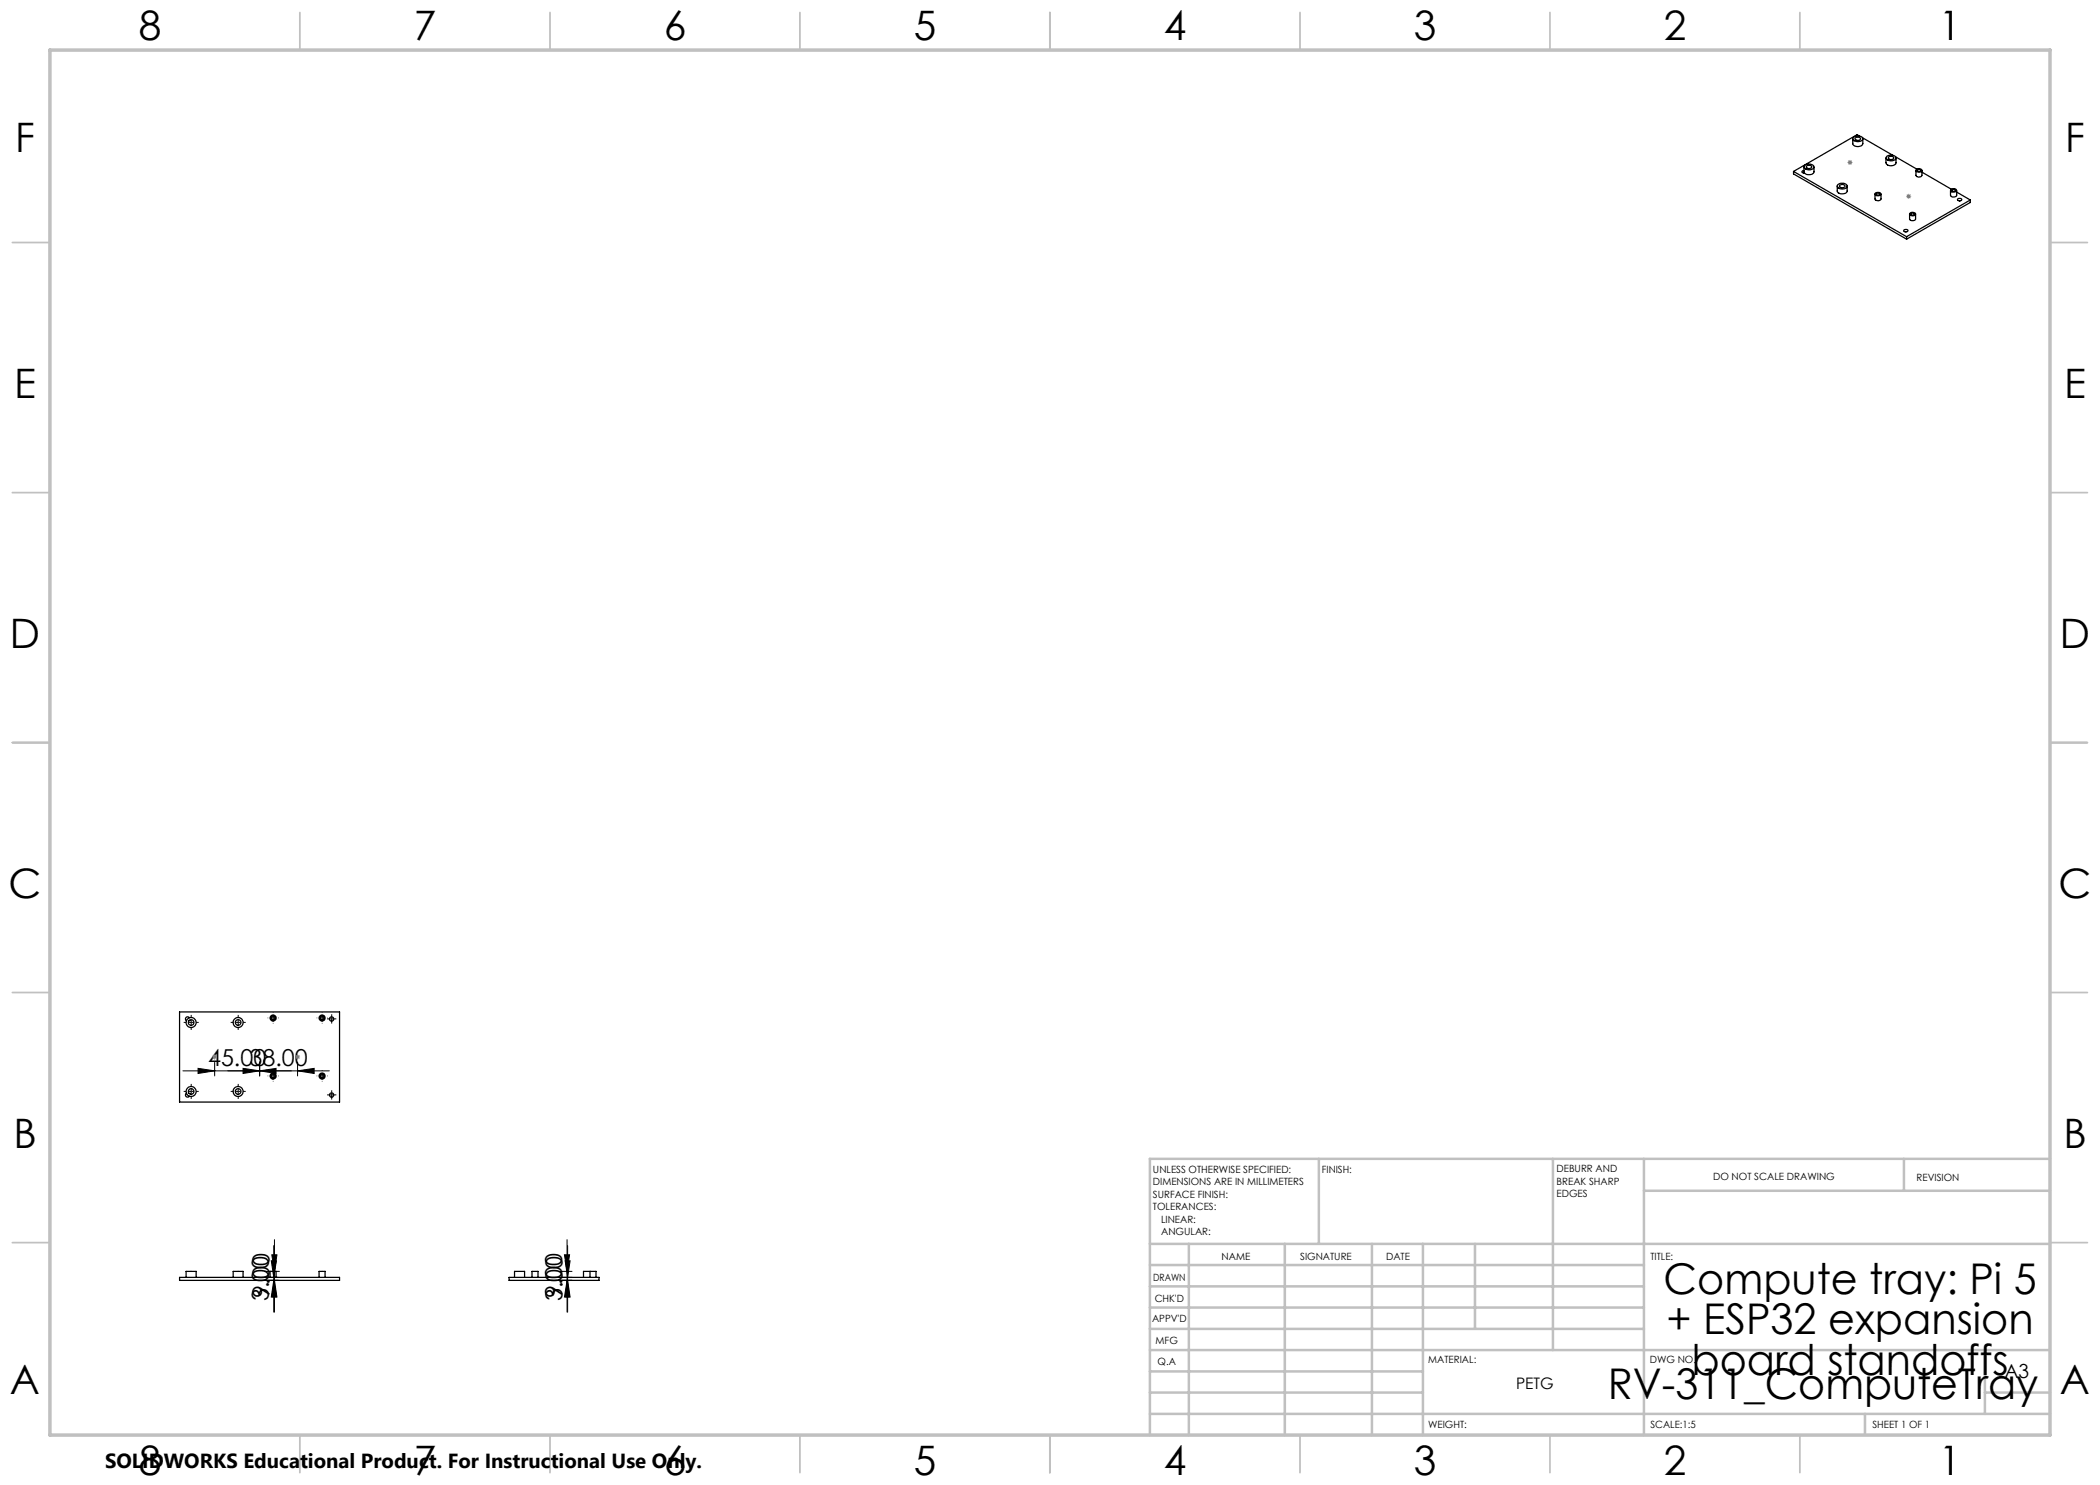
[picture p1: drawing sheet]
<svg xmlns="http://www.w3.org/2000/svg" width="420mm" height="297mm" viewBox="0 0 420 297" stroke-linecap="round" stroke-linejoin="round" font-family="sans-serif">
<g fill="none" stroke="#000" stroke-width=".25">
<path d="M358.7 34.3l22.6 13M358.7 34.3v.5l22.6 13M360.8 34.6h.1M360.8 34.1a.28 .28 0 0 0-.4 .3 .28 .28 0 0 0 .4 .2h.1M360.8 33.4l.1 1.2M361 33a1.17 1.17 0 0 1 1.8 .4 1.18 1.18 0 0 1-2 0zM361.3 33.2l.4-.1a.39 .39 0 0 1 .5 0 .39 .39 0 0 1 .1 .5l-.5 .1a.38 .38 0 0 1-.4 0 .38 .38 0 0 1-.1-.5zM362.8 33.4v1a1.2 1.2 0 0 1-1.9 .2M367.5 37.2v1a1.15 1.15 0 0 0 1.9 0v-1M367.6 36.9a1.18 1.18 0 0 1 1.8 .4 1.15 1.15 0 0 1-1.9-.1zM368 37l.6-.1a.35 .35 0 0 1 .4 .4 .35 .35 0 0 1-.5 .2h-.1a.32 .32 0 0 1-.4-.1 .32 .32 0 0 1 0-.4zM370.6 27.8v.9a1.18 1.18 0 0 0 2 0v-.9"/>
<path d="M370.7 27.5a1.29 1.29 0 0 1 1.9 .2 1.14 1.14 0 0 1-2 0zM371.1 27.6l.5-.2a.33 .33 0 0 1 .4 .1 .33 .33 0 0 1-.1 .5l-.4 .1a.36 .36 0 0 1-.4-.1 .36 .36 0 0 1 0-.4zM371.9 27.2l-.5-.3-12.7 7.4M372.5 27.5l6 3.5M375 38.8v1a.69 .69 0 0 0 1.2 0v-1M375 38.7l.6-.2a.39 .39 0 0 1 .6 .3 .39 .39 0 0 1-.6 .4h-.1a.37 .37 0 0 1-.4-.1 .37 .37 0 0 1-.1-.4zM375.3 38.7l.2-.1a.26 .26 0 0 1 .3 0 .26 .26 0 0 1 .1 .3l-.2 .1a.27 .27 0 0 1-.3 0 .27 .27 0 0 1-.1-.3zM377.2 31.6v1a1.14 1.14 0 0 0 2 0v-1M377.4 31.2a1.17 1.17 0 0 1 1.8 .4 1.18 1.18 0 0 1-2 0zM377.7 31.4l.4-.1a.39 .39 0 0 1 .5 0 .39 .39 0 0 1 .1 .5l-.5 .1a.37 .37 0 0 1-.4 0 .37 .37 0 0 1-.1-.5zM379.2 31.4l4.2 2.4M383.2 34.1v1l.4 .3a.62 .62 0 0 0 .8-.3v-1"/>
<path d="M383.3 33.9l.5-.2a.39 .39 0 0 1 .4 .1 .39 .39 0 0 1 0 .5l-.5 .1a.34 .34 0 0 1-.4-.1 .34 .34 0 0 1 0-.4zM383.4 34l.3-.1a.26 .26 0 0 1 .3 0 .26 .26 0 0 1 .1 .3l-.5 .1zM384.4 34.4l5.9 3.4M390.1 38.1v.9a.72 .72 0 0 0 1.2 0v-.9M390.2 37.9l.5-.2a.39 .39 0 0 1 .6 .3 .39 .39 0 0 1-.6 .4 .4 .4 0 0 1-.4 0 .4 .4 0 0 1-.1-.5zM390.4 38l.3-.1a.26 .26 0 0 1 .3 0 .26 .26 0 0 1 .1 .3h-.2a.29 .29 0 0 1-.4 .1 .29 .29 0 0 1-.1-.3zM391.3 38.4l2.8 1.6M391.6 39.8l.3-.1a.3 .3 0 0 1 .5 .2 .3 .3 0 0 1-.5 .3 .27 .27 0 0 1-.3-.1 .27 .27 0 0 1 0-.3zM380.8 46l.3-.1a.29 .29 0 0 1 .5 .2 .29 .29 0 0 1-.4 .3 .29 .29 0 0 1-.4-.1 .29 .29 0 0 1 0-.3zM381.1 46.4h.1M381.3 47.3v.5M381.9 42.8v1l.4 .3 .7-.1 .1-1.2"/>
<path d="M382 42.6l.6-.1a.38 .38 0 0 1 .5 .4 .38 .38 0 0 1-.5 .3 .42 .42 0 0 1-.5-.1 .42 .42 0 0 1-.1-.5zM382.3 42.6h.1a.27 .27 0 0 1 .4 0 .27 .27 0 0 1 0 .4 .27 .27 0 0 1-.4 0 .21 .21 0 0 1-.2-.1 .21 .21 0 0 1 .1-.3zM391.9 40.2h.1M394.1 40l-12.8 7.3M394.1 40v.5l-12.8 7.3M35.9 202.4h32v18h-32zM37.3 218.6a.43 .43 0 0 0-.1 .7 .43 .43 0 0 0 .7-.1M37.8 204.1h.1M37.8 218.7h.1M37.9 203.5a.43 .43 0 0 0-.7 0 .43 .43 0 0 0 .1 .6M35.9 255.5h32v.6h-32zM37.2 255.5v-1.2h2v1.2"/>
<path d="M46.6 255.5v-1.2h2v1.2M54 255.5v-1.2h1.2v1.2M63.8 255.5v-1.2h1.2v1.2M101.8 255.5h18v.6h-18zM102.9 255.5v-1.2h2v1.2M106.4 255.5v-1.2h1.2v1.2M118 254.3h1.2v1.2M118 254.3h-1.3v1.2M118 254.3v1.2"/>
<circle cx="38.2" cy="204.5" r=".56"/>
<circle cx="38.2" cy="218.3" r=".56"/>
<circle cx="38.2" cy="204.5" r=".99"/>
<circle cx="38.2" cy="218.3" r=".99"/>
<circle cx="47.6" cy="204.5" r=".99"/>
<circle cx="47.6" cy="218.3" r=".99"/>
<circle cx="47.6" cy="204.5" r=".56"/>
<circle cx="47.6" cy="218.3" r=".56"/>
<circle cx="54.6" cy="203.6" r=".37"/>
<circle cx="54.6" cy="215.2" r=".36"/>
<circle cx="54.6" cy="203.6" r=".59"/>
<circle cx="54.6" cy="215.2" r=".59"/>
<circle cx="64.4" cy="203.6" r=".6"/>
<circle cx="64.4" cy="215.2" r=".6"/>
<circle cx="64.4" cy="203.6" r=".37"/>
<circle cx="64.4" cy="215.2" r=".36"/>
<circle cx="66.3" cy="219" r=".42"/>
<circle cx="66.3" cy="203.8" r=".42"/>
</g>
<g fill="none" stroke="#000" stroke-width=".2">
<path d="M36.6 214.2h29.3M39.6 213.7l3.3 .5-3.3 .5zM42.9 212.4v2.8M48.6 213.7l3.3 .5-3.3 .5zM51.9 214.2l3.3-.5v1zM51.9 212.4v2.8M59.5 214.2l3.3-.5v1zM59.5 212.4v2.8M52.9 255.5h2.9M52.9 256.1h3M52.9 254.3h3M54.3 252.2h1l-.5 3.3z"/>
<path d="M54.4 251h1l-.5 3.3zM54.8 256.1l.5 3.3h-1zM54.8 249.1v13.3M54.9 256.1l.5 3.3h-1zM54.9 247.9v14.5M111.8 255.5h2.7M111.8 256.1h2.7M111.8 254.3h2.6M112.9 251h1l-.5 3.3zM113 252.2h1l-.5 3.3zM113.4 256.1l.5 3.3h-1zM113.4 247.9v14.5"/>
<path d="M113.5 256.1l.5 3.3h-1zM113.5 249.1v13.3"/>
</g>
<g fill="none" stroke="#c0c0c0" stroke-width=".35">
<path d="M60 2.5v7.5M110 2.5v7.5M160 2.5v7.5M210 2.5v7.5M260 2.5v7.5M310 2.5v7.5M360 2.5v7.5M2.5 48.5h7.5M410 48.5h7.5M2.5 98.5h7.5M410 98.5h7.5M2.5 148.5h7.5"/>
<path d="M410 148.5h7.5M2.5 198.5h7.5M410 198.5h7.5M2.5 248.5h7.5M410 248.5h7.5M60 287v7.5M110 287v7.5M160 287v7.5M210 287v7.5M260 287v7.5M310 287v7.5M360 287v7.5"/>
</g>
<g fill="none" stroke="#c0c0c0" stroke-width=".5">
<path d="M263.8 231.8v17M310.6 231.8v38.2M328.8 231.8v55.2M328.8 238.2h81.2M380.8 231.8v6.4M410 231.8h-180v55.2M230 248.8h180M230 257.3h98.8M230 253h98.8M237.8 248.8v38.2M257 248.8v38.2M274.4 248.8v38.2"/>
<path d="M284.6 248.8v38.2M295 248.8v17M230 265.8h98.8M230 261.5h98.8M230 278.5h54.6M230 274.3h54.6M230 270h180M397 278.5h13M397 270v12.8M230 282.8h180M373 282.8v4.2"/>
</g>
<path d="M10 10h400v277h-400z" fill="none" stroke="#c0c0c0" stroke-width=".7"/>
<path d="M39.6 213.7l3.3 .5-3.3 .5zM48.6 213.7l3.3 .5-3.3 .5zM51.9 214.2l3.3-.5v1zM59.5 214.2l3.3-.5v1zM54.3 252.2h1l-.5 3.3zM54.8 256.1l.5 3.3h-1zM54.4 251h1l-.5 3.3zM54.9 256.1l.5 3.3h-1zM112.9 251h1l-.5 3.3zM113.4 256.1l.5 3.3h-1zM113 252.2h1l-.5 3.3zM113.5 256.1l.5 3.3h-1z" fill="#000"/>
<g fill="none" stroke="#808080" stroke-width=".2">
<path d="M369.5 32.5h1M369.6 32.1l.7 .7M370 32v1M370.3 32.1l-.7 .7M381.2 39.3h1M381.4 38.9l.7 .7M381.7 38.8v1M382.1 38.9l-.7 .7M42.4 211.4h1M42.6 211l.7 .7M42.9 210.9v1M43.3 211l-.7 .7"/>
<path d="M59 211.4h1M59.2 211l.7 .7M59.5 210.9v1M59.9 211l-.7 .7"/>
</g>
<g fill="none" stroke="#000" stroke-width=".2" stroke-dasharray="15.2 1.3 1.3 1.3" stroke-linecap="butt">
<path d="M37.2 218.3h-.5M37.2 204.5h-.5M38.2 218.3v-.5M38.2 218.3h-.5M38.2 218.3v.5M38.2 218.3h.5M38.2 217.3v-.5M38.2 219.3v.5M38.2 204.5v-.5M38.2 204.5h-.5M38.2 204.5v.5M38.2 204.5h.5"/>
<path d="M38.2 203.5v-.5M38.2 205.5v.5M39.2 218.3h.5M39.2 204.5h.5M46.6 204.5h-.5M46.6 218.3h-.5M47.6 204.5v-.5M47.6 204.5h-.5M47.6 204.5v.5M47.6 204.5h.5M47.6 203.5v-.5M47.6 205.5v.5"/>
<path d="M47.6 218.3v-.5M47.6 218.3h-.5M47.6 218.3v.5M47.6 218.3h.5M47.6 217.3v-.5M47.6 219.3v.5M48.6 204.5h.5M48.6 218.3h.5M53.6 203.6h-.1M53.6 215.2h-.1M54.6 203.6v-.5M54.6 203.6h-.5"/>
<path d="M54.6 203.6v.5M54.6 203.6h.5M54.6 202.6v-.1M54.6 204.6v.1M54.6 215.2v-.5M54.6 215.2h-.5M54.6 215.2v.5M54.6 215.2h.5M54.6 214.2v-.1M54.6 216.2v.1M55.6 203.6h.1M55.6 215.2h.1"/>
<path d="M63.4 203.6h-.1M63.4 215.2h-.1M64.4 203.6v-.5M64.4 203.6h-.5M64.4 203.6v.5M64.4 203.6h.5M64.4 202.6v-.1M64.4 204.6v.1M64.4 215.2v-.5M64.4 215.2h-.5M64.4 215.2v.5M64.4 215.2h.5"/>
<path d="M64.4 214.2v-.1M64.4 216.2v.1M65.4 203.6h.1M65.4 215.2h.1M65.8 219h-.4M65.8 203.8h-.4M66.3 219v-.5M66.3 219h-.5M66.3 219v.5M66.3 219h.5M66.3 218.5v-.4M66.3 219.5v.4"/>
<path d="M66.3 203.8v-.5M66.3 203.8h-.5M66.3 203.8v.5M66.3 203.8h.5M66.3 203.3v-.4M66.3 204.3v.4M66.8 219h.5M66.8 203.8h.5"/>
</g>
<g font-size="8.5">
<text x="332.7" y="258.8">Compute tray: Pi 5</text>
<text x="333.3" y="266.9">+ ESP32 expansion</text>
<text x="338.3" y="275">board standoffs</text>
<text x="321.6" y="279.7">RV-311_ComputeTray</text>
</g>
<g font-size="8.1">
<text x="27.7" y="8">8</text>
<text x="82.7" y="8">7</text>
<text x="132.7" y="8">6</text>
<text x="182.7" y="8">5</text>
<text x="232.7" y="8">4</text>
<text x="282.7" y="8">3</text>
<text x="332.7" y="8">2</text>
<text x="387.7" y="8">1</text>
<text x="3" y="30.4">F</text>
<text x="413" y="30.4">F</text>
<text x="2.8" y="79.6">E</text>
<text x="412.8" y="79.6">E</text>
<text x="2" y="129.6">D</text>
<text x="412" y="129.6">D</text>
<text x="1.7" y="179.6">C</text>
<text x="411.7" y="179.6">C</text>
<text x="2.7" y="229.6">B</text>
<text x="412.7" y="229.6">B</text>
<text x="2" y="278.9">A</text>
<text x="412" y="278.9">A</text>
<text x="27.7" y="295">8</text>
<text x="82.7" y="295">7</text>
<text x="132.7" y="295">6</text>
<text x="182.7" y="295">5</text>
<text x="232.7" y="295">4</text>
<text x="282.7" y="295">3</text>
<text x="332.7" y="295">2</text>
<text x="387.7" y="295">1</text>
</g>
<g font-size="4.7">
<text x="41.6" y="213.1">45.00</text>
<text x="49.9" y="213.1">38.00</text>
<text x="53.8" y="260.3" transform="rotate(-90 53.8 260.3)">3.00</text>
<text x="53.9" y="259.7" transform="rotate(-90 53.9 259.7)">9.00</text>
<text x="112.4" y="259.7" transform="rotate(-90 112.4 259.7)">9.00</text>
<text x="112.5" y="260.3" transform="rotate(-90 112.5 260.3)">3.00</text>
</g>
<text font-size="4.1" x="21" y="293.7">SOLIDWORKS Educational Product. For Instructional Use Only.</text>
<text font-size="3.9" x="400.9" y="275.5">A3</text>
<text font-size="3.2" x="303.2" y="277.9">PETG</text>
<g font-size="2">
<text x="230.6" y="234.6">UNLESS OTHERWISE SPECIFIED:</text>
<text x="230.6" y="237.1">DIMENSIONS ARE IN MILLIMETERS</text>
<text x="230.6" y="239.6">SURFACE FINISH:</text>
<text x="264.4" y="234.6">FINISH:</text>
<text x="311.3" y="234.5">DEBURR AND</text>
<text x="311.3" y="237">BREAK SHARP</text>
<text x="311.3" y="239.5">EDGES</text>
<text x="342.6" y="236">DO NOT SCALE DRAWING</text>
<text x="383.3" y="236.2">REVISION</text>
<text x="230.6" y="242.1">TOLERANCES:</text>
<text x="232.2" y="244.6">LINEAR:</text>
<text x="232.2" y="247.1">ANGULAR:</text>
<text x="244.3" y="252">NAME</text>
<text x="260" y="251.9">SIGNATURE</text>
<text x="277.2" y="251.9">DATE</text>
<text x="330.1" y="251.9">TITLE:</text>
<text x="230.6" y="256.1">DRAWN</text>
<text x="230.9" y="260.3">CHK'D</text>
<text x="230.4" y="264.4">APPV'D</text>
<text x="231.1" y="268.8">MFG</text>
<text x="231.5" y="273">Q.A</text>
<text x="285.6" y="272.5">MATERIAL:</text>
<text x="330" y="272.5">DWG NO.</text>
<text x="285.6" y="285.5">WEIGHT:</text>
<text x="330.1" y="285.6">SCALE:1:5</text>
<text x="374.5" y="285.6">SHEET 1 OF 1</text>
</g>
</svg>
